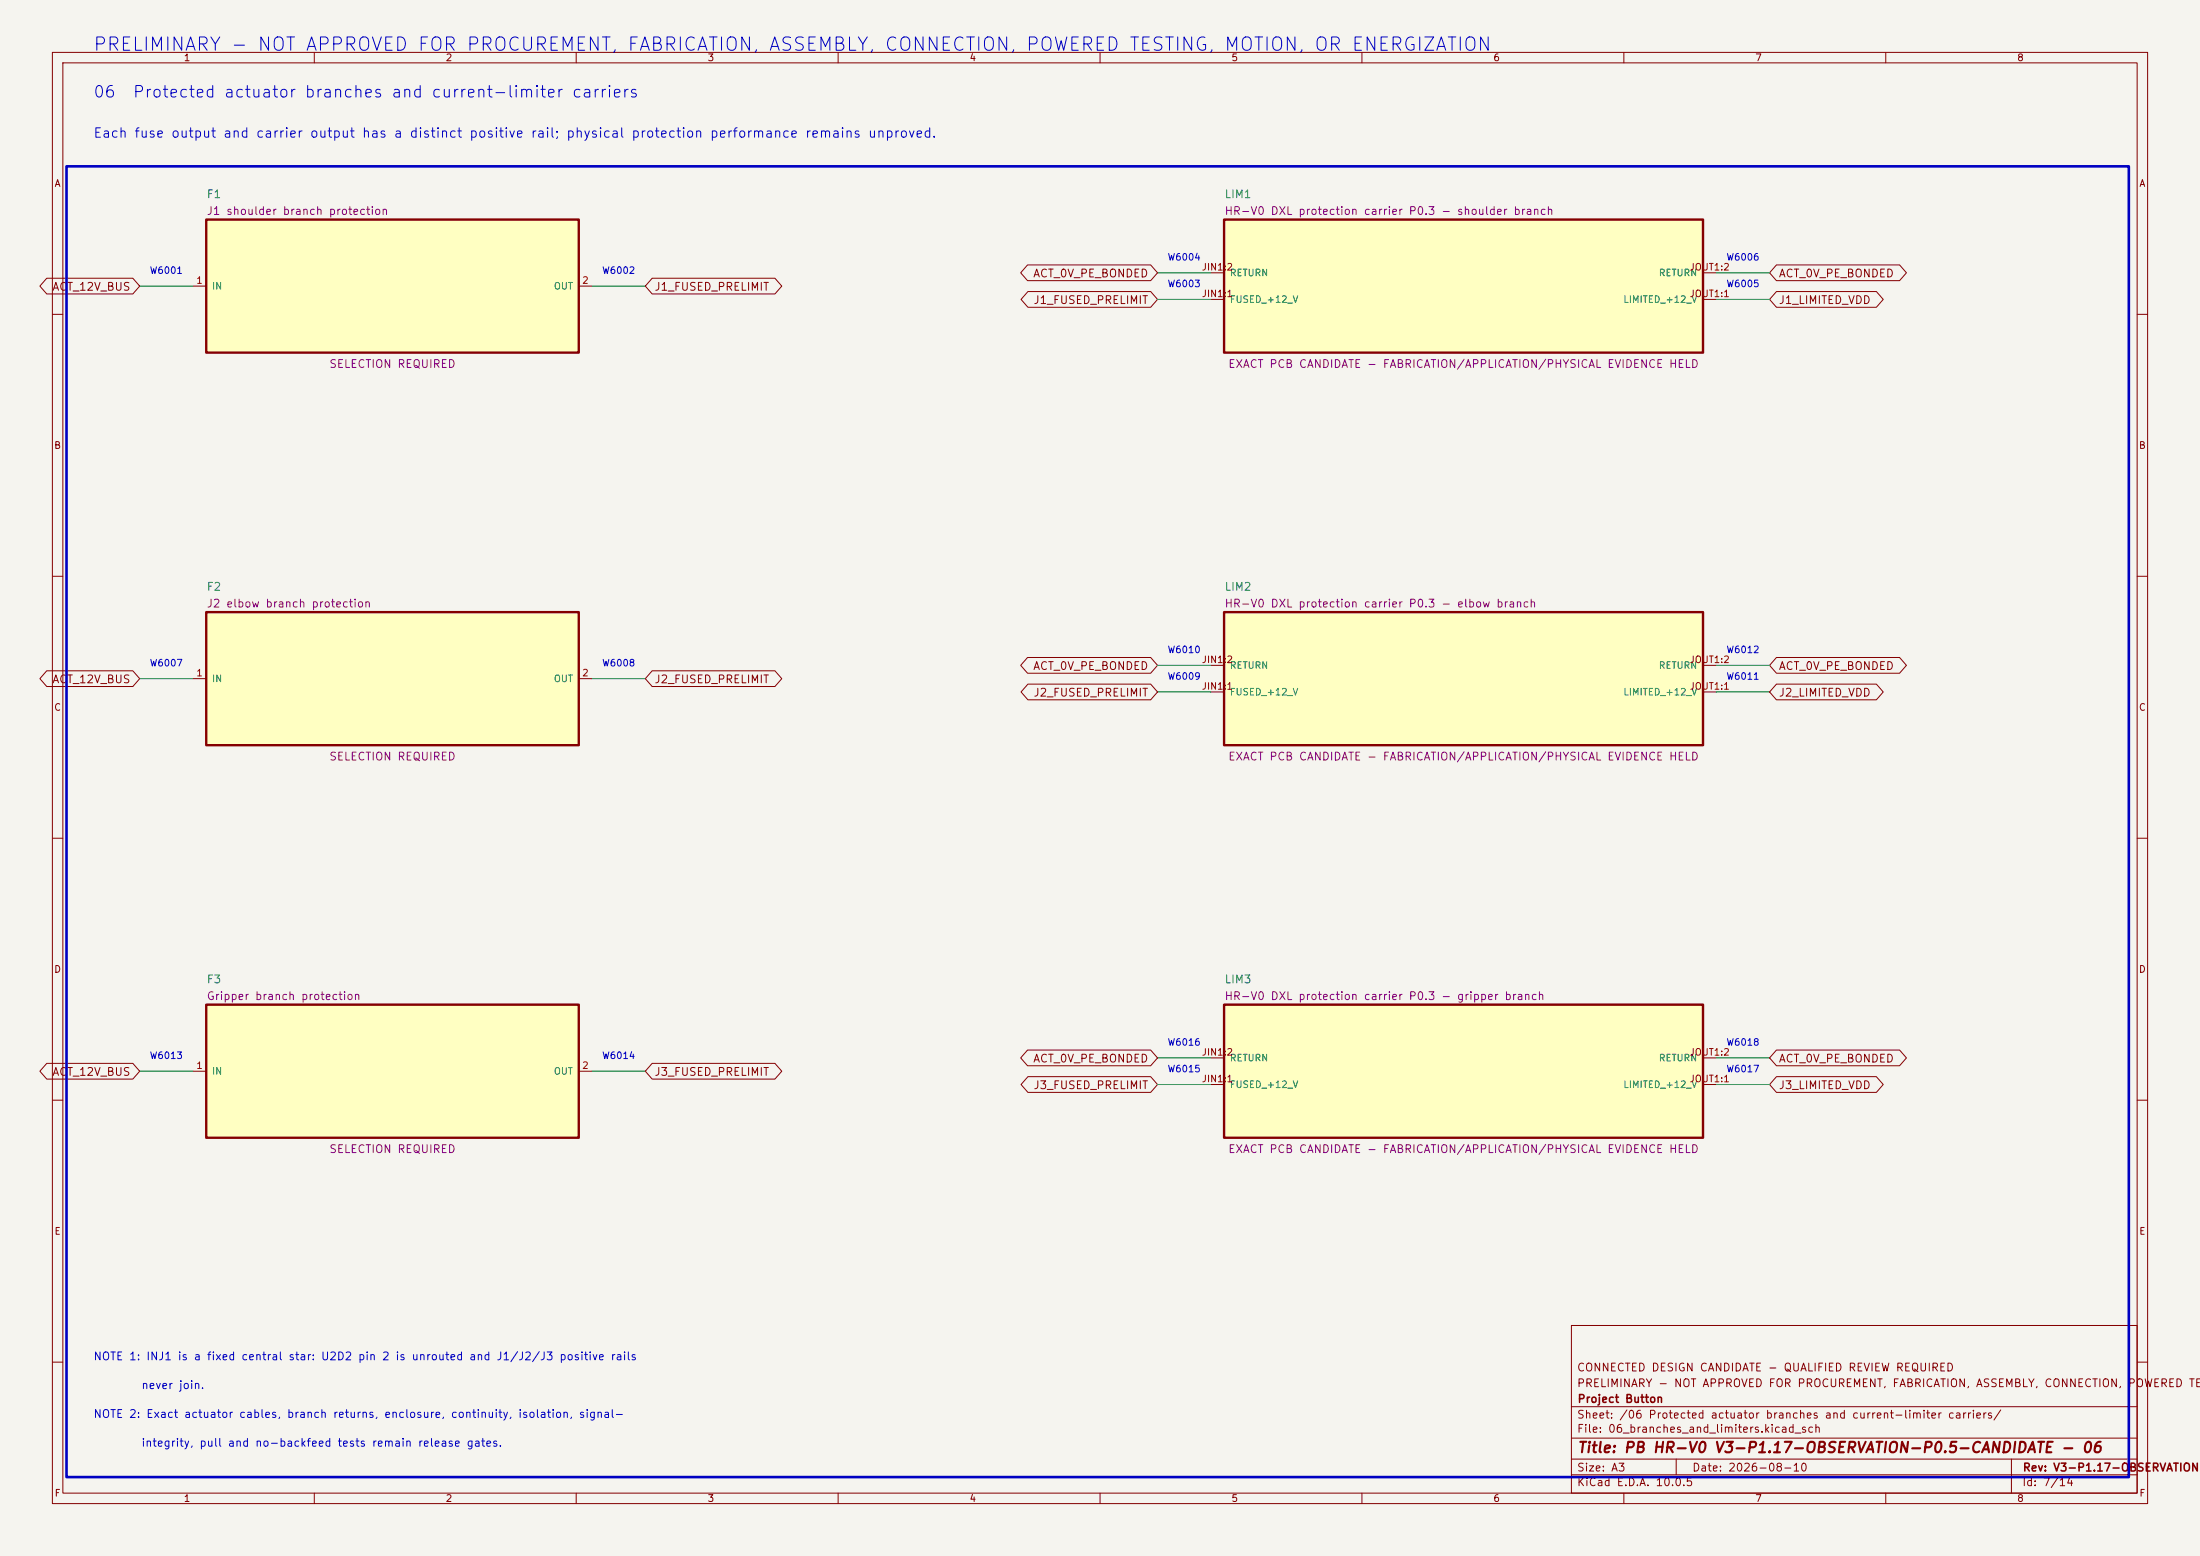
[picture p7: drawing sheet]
(kicad_sch
 (version 20250114) (generator "eeschema") (generator_version "10.0") (paper "A3")
 (title_block (title "PB HR-V0 V3-P1.17-OBSERVATION-P0.5-CANDIDATE - 06") (date "2026-08-10") (rev "V3-P1.17-OBSERVATION-P0.5-CANDIDATE")
  (company "Project Button") (comment 1 "PRELIMINARY - NOT APPROVED FOR PROCUREMENT, FABRICATION, ASSEMBLY, CONNECTION, POWERED TESTING, MOTION, OR ENERGIZATION") (comment 2 "CONNECTED DESIGN CANDIDATE - QUALIFIED REVIEW REQUIRED"))
 (lib_symbols (symbol "PBV3:F1"
   (pin_names (offset 1.016)) (exclude_from_sim no) (in_bom yes) (on_board yes)
   (property "Reference" "F1" (at -35.56 -16.70 0) (effects (font (size 1.50 1.50)) (justify left bottom)))
   (property "Value" "J1 shoulder branch protection" (at 0.00 0.00 0) (effects (font (size 1.50 1.50)) (hide yes)))
   (property "Footprint" "" (at 0.00 0.00 0) (effects (font (size 1.50 1.50)) (hide yes)))
   (property "Datasheet" "" (at 0.00 0.00 0) (effects (font (size 1.50 1.50)) (hide yes)))
   (property "Description" "R36 proposes 5025 block plus ATOF family only. XM540 4.4 A stall versus JST EH 3 A series basis is unresolved; rating and all physical evidence remain open." (at 0.00 0.00 0) (effects (font (size 1.50 1.50)) (hide yes)))
   (property "Status" "SELECTION REQUIRED" (at 0.00 15.70 0) (effects (font (size 1.50 1.50)) (justify bottom)))
   (property "Evidence" "" (at 0.00 0.00 0) (effects (font (size 1.50 1.50)) (hide yes)))
   (property "Display" "J1 shoulder branch protection" (at -35.56 -13.50 0) (effects (font (size 1.50 1.50)) (justify left bottom)))
   (symbol "F1_0_1"
    (rectangle (start -35.56 -12.70) (end 35.56 12.70) (stroke (width 0.45) (type solid)) (fill (type background))))
   (symbol "F1_1_1" (pin passive line (at -38.10 0.00 0) (length 2.54) (name "IN" (effects (font (size 1.27 1.27)))) (number "1" (effects (font (size 1.27 1.27))))) (pin passive line (at 38.10 0.00 180) (length 2.54) (name "OUT" (effects (font (size 1.27 1.27)))) (number "2" (effects (font (size 1.27 1.27))))))
   (embedded_fonts no))
(symbol "PBV3:LIM1"
   (pin_names (offset 1.016)) (exclude_from_sim no) (in_bom yes) (on_board yes)
   (property "Reference" "LIM1" (at -45.72 -16.70 0) (effects (font (size 1.50 1.50)) (justify left bottom)))
   (property "Value" "HR-V0 DXL protection carrier P0.3 - shoulder branch" (at 0.00 0.00 0) (effects (font (size 1.50 1.50)) (hide yes)))
   (property "Footprint" "" (at 0.00 0.00 0) (effects (font (size 1.50 1.50)) (hide yes)))
   (property "Datasheet" "" (at 0.00 0.00 0) (effects (font (size 1.50 1.50)) (hide yes)))
   (property "Description" "P0.3 native carrier candidate only. Forward-current, reverse-energy, thermal, harness, DFM, first-article, fault and qualified-review evidence remain open; no safety credit." (at 0.00 0.00 0) (effects (font (size 1.50 1.50)) (hide yes)))
   (property "Status" "EXACT PCB CANDIDATE - FABRICATION/APPLICATION/PHYSICAL EVIDENCE HELD" (at 0.00 15.70 0) (effects (font (size 1.50 1.50)) (justify bottom)))
   (property "Evidence" "" (at 0.00 0.00 0) (effects (font (size 1.50 1.50)) (hide yes)))
   (property "Display" "HR-V0 DXL protection carrier P0.3 - shoulder branch" (at -45.72 -13.50 0) (effects (font (size 1.50 1.50)) (justify left bottom)))
   (symbol "LIM1_0_1"
    (rectangle (start -45.72 -12.70) (end 45.72 12.70) (stroke (width 0.45) (type solid)) (fill (type background))))
   (symbol "LIM1_1_1" (pin passive line (at -48.26 -2.54 0) (length 2.54) (name "FUSED +12 V" (effects (font (size 1.27 1.27)))) (number "JIN1:1" (effects (font (size 1.27 1.27))))) (pin passive line (at -48.26 2.54 0) (length 2.54) (name "RETURN" (effects (font (size 1.27 1.27)))) (number "JIN1:2" (effects (font (size 1.27 1.27))))) (pin passive line (at 48.26 -2.54 180) (length 2.54) (name "LIMITED +12 V" (effects (font (size 1.27 1.27)))) (number "JOUT1:1" (effects (font (size 1.27 1.27))))) (pin passive line (at 48.26 2.54 180) (length 2.54) (name "RETURN" (effects (font (size 1.27 1.27)))) (number "JOUT1:2" (effects (font (size 1.27 1.27))))))
   (embedded_fonts no))
(symbol "PBV3:F2"
   (pin_names (offset 1.016)) (exclude_from_sim no) (in_bom yes) (on_board yes)
   (property "Reference" "F2" (at -35.56 -16.70 0) (effects (font (size 1.50 1.50)) (justify left bottom)))
   (property "Value" "J2 elbow branch protection" (at 0.00 0.00 0) (effects (font (size 1.50 1.50)) (hide yes)))
   (property "Footprint" "" (at 0.00 0.00 0) (effects (font (size 1.50 1.50)) (hide yes)))
   (property "Datasheet" "" (at 0.00 0.00 0) (effects (font (size 1.50 1.50)) (hide yes)))
   (property "Description" "Same R36 candidate hardware and XM540/JST connector-limit conflict as F1." (at 0.00 0.00 0) (effects (font (size 1.50 1.50)) (hide yes)))
   (property "Status" "SELECTION REQUIRED" (at 0.00 15.70 0) (effects (font (size 1.50 1.50)) (justify bottom)))
   (property "Evidence" "" (at 0.00 0.00 0) (effects (font (size 1.50 1.50)) (hide yes)))
   (property "Display" "J2 elbow branch protection" (at -35.56 -13.50 0) (effects (font (size 1.50 1.50)) (justify left bottom)))
   (symbol "F2_0_1"
    (rectangle (start -35.56 -12.70) (end 35.56 12.70) (stroke (width 0.45) (type solid)) (fill (type background))))
   (symbol "F2_1_1" (pin passive line (at -38.10 0.00 0) (length 2.54) (name "IN" (effects (font (size 1.27 1.27)))) (number "1" (effects (font (size 1.27 1.27))))) (pin passive line (at 38.10 0.00 180) (length 2.54) (name "OUT" (effects (font (size 1.27 1.27)))) (number "2" (effects (font (size 1.27 1.27))))))
   (embedded_fonts no))
(symbol "PBV3:LIM2"
   (pin_names (offset 1.016)) (exclude_from_sim no) (in_bom yes) (on_board yes)
   (property "Reference" "LIM2" (at -45.72 -16.70 0) (effects (font (size 1.50 1.50)) (justify left bottom)))
   (property "Value" "HR-V0 DXL protection carrier P0.3 - elbow branch" (at 0.00 0.00 0) (effects (font (size 1.50 1.50)) (hide yes)))
   (property "Footprint" "" (at 0.00 0.00 0) (effects (font (size 1.50 1.50)) (hide yes)))
   (property "Datasheet" "" (at 0.00 0.00 0) (effects (font (size 1.50 1.50)) (hide yes)))
   (property "Description" "Same P0.3 candidate and evidence boundary as LIM1." (at 0.00 0.00 0) (effects (font (size 1.50 1.50)) (hide yes)))
   (property "Status" "EXACT PCB CANDIDATE - FABRICATION/APPLICATION/PHYSICAL EVIDENCE HELD" (at 0.00 15.70 0) (effects (font (size 1.50 1.50)) (justify bottom)))
   (property "Evidence" "" (at 0.00 0.00 0) (effects (font (size 1.50 1.50)) (hide yes)))
   (property "Display" "HR-V0 DXL protection carrier P0.3 - elbow branch" (at -45.72 -13.50 0) (effects (font (size 1.50 1.50)) (justify left bottom)))
   (symbol "LIM2_0_1"
    (rectangle (start -45.72 -12.70) (end 45.72 12.70) (stroke (width 0.45) (type solid)) (fill (type background))))
   (symbol "LIM2_1_1" (pin passive line (at -48.26 -2.54 0) (length 2.54) (name "FUSED +12 V" (effects (font (size 1.27 1.27)))) (number "JIN1:1" (effects (font (size 1.27 1.27))))) (pin passive line (at -48.26 2.54 0) (length 2.54) (name "RETURN" (effects (font (size 1.27 1.27)))) (number "JIN1:2" (effects (font (size 1.27 1.27))))) (pin passive line (at 48.26 -2.54 180) (length 2.54) (name "LIMITED +12 V" (effects (font (size 1.27 1.27)))) (number "JOUT1:1" (effects (font (size 1.27 1.27))))) (pin passive line (at 48.26 2.54 180) (length 2.54) (name "RETURN" (effects (font (size 1.27 1.27)))) (number "JOUT1:2" (effects (font (size 1.27 1.27))))))
   (embedded_fonts no))
(symbol "PBV3:F3"
   (pin_names (offset 1.016)) (exclude_from_sim no) (in_bom yes) (on_board yes)
   (property "Reference" "F3" (at -35.56 -16.70 0) (effects (font (size 1.50 1.50)) (justify left bottom)))
   (property "Value" "Gripper branch protection" (at 0.00 0.00 0) (effects (font (size 1.50 1.50)) (hide yes)))
   (property "Footprint" "" (at 0.00 0.00 0) (effects (font (size 1.50 1.50)) (hide yes)))
   (property "Datasheet" "" (at 0.00 0.00 0) (effects (font (size 1.50 1.50)) (hide yes)))
   (property "Description" "R36 proposes 5025 block plus ATOF family only. XM430 stall screen is 2.3 A; exact cable, rating and coordination evidence remain open." (at 0.00 0.00 0) (effects (font (size 1.50 1.50)) (hide yes)))
   (property "Status" "SELECTION REQUIRED" (at 0.00 15.70 0) (effects (font (size 1.50 1.50)) (justify bottom)))
   (property "Evidence" "" (at 0.00 0.00 0) (effects (font (size 1.50 1.50)) (hide yes)))
   (property "Display" "Gripper branch protection" (at -35.56 -13.50 0) (effects (font (size 1.50 1.50)) (justify left bottom)))
   (symbol "F3_0_1"
    (rectangle (start -35.56 -12.70) (end 35.56 12.70) (stroke (width 0.45) (type solid)) (fill (type background))))
   (symbol "F3_1_1" (pin passive line (at -38.10 0.00 0) (length 2.54) (name "IN" (effects (font (size 1.27 1.27)))) (number "1" (effects (font (size 1.27 1.27))))) (pin passive line (at 38.10 0.00 180) (length 2.54) (name "OUT" (effects (font (size 1.27 1.27)))) (number "2" (effects (font (size 1.27 1.27))))))
   (embedded_fonts no))
(symbol "PBV3:LIM3"
   (pin_names (offset 1.016)) (exclude_from_sim no) (in_bom yes) (on_board yes)
   (property "Reference" "LIM3" (at -45.72 -16.70 0) (effects (font (size 1.50 1.50)) (justify left bottom)))
   (property "Value" "HR-V0 DXL protection carrier P0.3 - gripper branch" (at 0.00 0.00 0) (effects (font (size 1.50 1.50)) (hide yes)))
   (property "Footprint" "" (at 0.00 0.00 0) (effects (font (size 1.50 1.50)) (hide yes)))
   (property "Datasheet" "" (at 0.00 0.00 0) (effects (font (size 1.50 1.50)) (hide yes)))
   (property "Description" "P0.3 G1 assembly variant remains an evaluation candidate; same evidence boundary as LIM1." (at 0.00 0.00 0) (effects (font (size 1.50 1.50)) (hide yes)))
   (property "Status" "EXACT PCB CANDIDATE - FABRICATION/APPLICATION/PHYSICAL EVIDENCE HELD" (at 0.00 15.70 0) (effects (font (size 1.50 1.50)) (justify bottom)))
   (property "Evidence" "" (at 0.00 0.00 0) (effects (font (size 1.50 1.50)) (hide yes)))
   (property "Display" "HR-V0 DXL protection carrier P0.3 - gripper branch" (at -45.72 -13.50 0) (effects (font (size 1.50 1.50)) (justify left bottom)))
   (symbol "LIM3_0_1"
    (rectangle (start -45.72 -12.70) (end 45.72 12.70) (stroke (width 0.45) (type solid)) (fill (type background))))
   (symbol "LIM3_1_1" (pin passive line (at -48.26 -2.54 0) (length 2.54) (name "FUSED +12 V" (effects (font (size 1.27 1.27)))) (number "JIN1:1" (effects (font (size 1.27 1.27))))) (pin passive line (at -48.26 2.54 0) (length 2.54) (name "RETURN" (effects (font (size 1.27 1.27)))) (number "JIN1:2" (effects (font (size 1.27 1.27))))) (pin passive line (at 48.26 -2.54 180) (length 2.54) (name "LIMITED +12 V" (effects (font (size 1.27 1.27)))) (number "JOUT1:1" (effects (font (size 1.27 1.27))))) (pin passive line (at 48.26 2.54 180) (length 2.54) (name "RETURN" (effects (font (size 1.27 1.27)))) (number "JOUT1:2" (effects (font (size 1.27 1.27))))))
   (embedded_fonts no)))
 (text "PRELIMINARY - NOT APPROVED FOR PROCUREMENT, FABRICATION, ASSEMBLY, CONNECTION, POWERED TESTING, MOTION, OR ENERGIZATION" (exclude_from_sim no) (at 17.78 10.16 0) (effects (font (size 2.54 2.54)) (justify left bottom))) (text "06  Protected actuator branches and current-limiter carriers" (exclude_from_sim no) (at 17.78 19.05 0) (effects (font (size 2.20 2.20)) (justify left bottom))) (text "Each fuse output and carrier output has a distinct positive rail; physical protection performance remains unproved." (exclude_from_sim no) (at 17.78 26.67 0) (effects (font (size 1.80 1.80)) (justify left bottom))) (rectangle (start 12.70 31.75) (end 406.40 281.94) (stroke (width 0.50) (type solid)) (fill (type none))) (wire (pts (xy 36.83 54.61) (xy 26.67 54.61)) (stroke (width 0) (type default)))
(global_label "ACT_12V_BUS" (shape bidirectional) (at 26.67 54.61 180) (fields_autoplaced yes) (effects (font (size 1.50 1.50)) (justify right))
    (property "Intersheetrefs" "${INTERSHEET_REFS}" (at 26.67 57.15 0) (effects (font (size 1.27 1.27)) (hide yes))))
(text "W6001" (exclude_from_sim no) (at 31.75 52.61 0) (effects (font (size 1.27 1.27)) (justify bottom)))
(wire (pts (xy 113.03 54.61) (xy 123.19 54.61)) (stroke (width 0) (type default)))
(global_label "J1_FUSED_PRELIMIT" (shape bidirectional) (at 123.19 54.61 0) (fields_autoplaced yes) (effects (font (size 1.50 1.50)) (justify left))
    (property "Intersheetrefs" "${INTERSHEET_REFS}" (at 123.19 57.15 0) (effects (font (size 1.27 1.27)) (hide yes))))
(text "W6002" (exclude_from_sim no) (at 118.11 52.61 0) (effects (font (size 1.27 1.27)) (justify bottom))) (wire (pts (xy 231.14 57.15) (xy 220.98 57.15)) (stroke (width 0) (type default)))
(global_label "J1_FUSED_PRELIMIT" (shape bidirectional) (at 220.98 57.15 180) (fields_autoplaced yes) (effects (font (size 1.50 1.50)) (justify right))
    (property "Intersheetrefs" "${INTERSHEET_REFS}" (at 220.98 59.69 0) (effects (font (size 1.27 1.27)) (hide yes))))
(text "W6003" (exclude_from_sim no) (at 226.06 55.15 0) (effects (font (size 1.27 1.27)) (justify bottom)))
(wire (pts (xy 231.14 52.07) (xy 220.98 52.07)) (stroke (width 0) (type default)))
(global_label "ACT_0V_PE_BONDED" (shape bidirectional) (at 220.98 52.07 180) (fields_autoplaced yes) (effects (font (size 1.50 1.50)) (justify right))
    (property "Intersheetrefs" "${INTERSHEET_REFS}" (at 220.98 54.61 0) (effects (font (size 1.27 1.27)) (hide yes))))
(text "W6004" (exclude_from_sim no) (at 226.06 50.07 0) (effects (font (size 1.27 1.27)) (justify bottom)))
(wire (pts (xy 327.66 57.15) (xy 337.82 57.15)) (stroke (width 0) (type default)))
(global_label "J1_LIMITED_VDD" (shape bidirectional) (at 337.82 57.15 0) (fields_autoplaced yes) (effects (font (size 1.50 1.50)) (justify left))
    (property "Intersheetrefs" "${INTERSHEET_REFS}" (at 337.82 59.69 0) (effects (font (size 1.27 1.27)) (hide yes))))
(text "W6005" (exclude_from_sim no) (at 332.74 55.15 0) (effects (font (size 1.27 1.27)) (justify bottom)))
(wire (pts (xy 327.66 52.07) (xy 337.82 52.07)) (stroke (width 0) (type default)))
(global_label "ACT_0V_PE_BONDED" (shape bidirectional) (at 337.82 52.07 0) (fields_autoplaced yes) (effects (font (size 1.50 1.50)) (justify left))
    (property "Intersheetrefs" "${INTERSHEET_REFS}" (at 337.82 54.61 0) (effects (font (size 1.27 1.27)) (hide yes))))
(text "W6006" (exclude_from_sim no) (at 332.74 50.07 0) (effects (font (size 1.27 1.27)) (justify bottom))) (wire (pts (xy 36.83 129.54) (xy 26.67 129.54)) (stroke (width 0) (type default)))
(global_label "ACT_12V_BUS" (shape bidirectional) (at 26.67 129.54 180) (fields_autoplaced yes) (effects (font (size 1.50 1.50)) (justify right))
    (property "Intersheetrefs" "${INTERSHEET_REFS}" (at 26.67 132.08 0) (effects (font (size 1.27 1.27)) (hide yes))))
(text "W6007" (exclude_from_sim no) (at 31.75 127.54 0) (effects (font (size 1.27 1.27)) (justify bottom)))
(wire (pts (xy 113.03 129.54) (xy 123.19 129.54)) (stroke (width 0) (type default)))
(global_label "J2_FUSED_PRELIMIT" (shape bidirectional) (at 123.19 129.54 0) (fields_autoplaced yes) (effects (font (size 1.50 1.50)) (justify left))
    (property "Intersheetrefs" "${INTERSHEET_REFS}" (at 123.19 132.08 0) (effects (font (size 1.27 1.27)) (hide yes))))
(text "W6008" (exclude_from_sim no) (at 118.11 127.54 0) (effects (font (size 1.27 1.27)) (justify bottom))) (wire (pts (xy 231.14 132.08) (xy 220.98 132.08)) (stroke (width 0) (type default)))
(global_label "J2_FUSED_PRELIMIT" (shape bidirectional) (at 220.98 132.08 180) (fields_autoplaced yes) (effects (font (size 1.50 1.50)) (justify right))
    (property "Intersheetrefs" "${INTERSHEET_REFS}" (at 220.98 134.62 0) (effects (font (size 1.27 1.27)) (hide yes))))
(text "W6009" (exclude_from_sim no) (at 226.06 130.08 0) (effects (font (size 1.27 1.27)) (justify bottom)))
(wire (pts (xy 231.14 127.00) (xy 220.98 127.00)) (stroke (width 0) (type default)))
(global_label "ACT_0V_PE_BONDED" (shape bidirectional) (at 220.98 127.00 180) (fields_autoplaced yes) (effects (font (size 1.50 1.50)) (justify right))
    (property "Intersheetrefs" "${INTERSHEET_REFS}" (at 220.98 129.54 0) (effects (font (size 1.27 1.27)) (hide yes))))
(text "W6010" (exclude_from_sim no) (at 226.06 125.00 0) (effects (font (size 1.27 1.27)) (justify bottom)))
(wire (pts (xy 327.66 132.08) (xy 337.82 132.08)) (stroke (width 0) (type default)))
(global_label "J2_LIMITED_VDD" (shape bidirectional) (at 337.82 132.08 0) (fields_autoplaced yes) (effects (font (size 1.50 1.50)) (justify left))
    (property "Intersheetrefs" "${INTERSHEET_REFS}" (at 337.82 134.62 0) (effects (font (size 1.27 1.27)) (hide yes))))
(text "W6011" (exclude_from_sim no) (at 332.74 130.08 0) (effects (font (size 1.27 1.27)) (justify bottom)))
(wire (pts (xy 327.66 127.00) (xy 337.82 127.00)) (stroke (width 0) (type default)))
(global_label "ACT_0V_PE_BONDED" (shape bidirectional) (at 337.82 127.00 0) (fields_autoplaced yes) (effects (font (size 1.50 1.50)) (justify left))
    (property "Intersheetrefs" "${INTERSHEET_REFS}" (at 337.82 129.54 0) (effects (font (size 1.27 1.27)) (hide yes))))
(text "W6012" (exclude_from_sim no) (at 332.74 125.00 0) (effects (font (size 1.27 1.27)) (justify bottom))) (wire (pts (xy 36.83 204.47) (xy 26.67 204.47)) (stroke (width 0) (type default)))
(global_label "ACT_12V_BUS" (shape bidirectional) (at 26.67 204.47 180) (fields_autoplaced yes) (effects (font (size 1.50 1.50)) (justify right))
    (property "Intersheetrefs" "${INTERSHEET_REFS}" (at 26.67 207.01 0) (effects (font (size 1.27 1.27)) (hide yes))))
(text "W6013" (exclude_from_sim no) (at 31.75 202.47 0) (effects (font (size 1.27 1.27)) (justify bottom)))
(wire (pts (xy 113.03 204.47) (xy 123.19 204.47)) (stroke (width 0) (type default)))
(global_label "J3_FUSED_PRELIMIT" (shape bidirectional) (at 123.19 204.47 0) (fields_autoplaced yes) (effects (font (size 1.50 1.50)) (justify left))
    (property "Intersheetrefs" "${INTERSHEET_REFS}" (at 123.19 207.01 0) (effects (font (size 1.27 1.27)) (hide yes))))
(text "W6014" (exclude_from_sim no) (at 118.11 202.47 0) (effects (font (size 1.27 1.27)) (justify bottom))) (wire (pts (xy 231.14 207.01) (xy 220.98 207.01)) (stroke (width 0) (type default)))
(global_label "J3_FUSED_PRELIMIT" (shape bidirectional) (at 220.98 207.01 180) (fields_autoplaced yes) (effects (font (size 1.50 1.50)) (justify right))
    (property "Intersheetrefs" "${INTERSHEET_REFS}" (at 220.98 209.55 0) (effects (font (size 1.27 1.27)) (hide yes))))
(text "W6015" (exclude_from_sim no) (at 226.06 205.01 0) (effects (font (size 1.27 1.27)) (justify bottom)))
(wire (pts (xy 231.14 201.93) (xy 220.98 201.93)) (stroke (width 0) (type default)))
(global_label "ACT_0V_PE_BONDED" (shape bidirectional) (at 220.98 201.93 180) (fields_autoplaced yes) (effects (font (size 1.50 1.50)) (justify right))
    (property "Intersheetrefs" "${INTERSHEET_REFS}" (at 220.98 204.47 0) (effects (font (size 1.27 1.27)) (hide yes))))
(text "W6016" (exclude_from_sim no) (at 226.06 199.93 0) (effects (font (size 1.27 1.27)) (justify bottom)))
(wire (pts (xy 327.66 207.01) (xy 337.82 207.01)) (stroke (width 0) (type default)))
(global_label "J3_LIMITED_VDD" (shape bidirectional) (at 337.82 207.01 0) (fields_autoplaced yes) (effects (font (size 1.50 1.50)) (justify left))
    (property "Intersheetrefs" "${INTERSHEET_REFS}" (at 337.82 209.55 0) (effects (font (size 1.27 1.27)) (hide yes))))
(text "W6017" (exclude_from_sim no) (at 332.74 205.01 0) (effects (font (size 1.27 1.27)) (justify bottom)))
(wire (pts (xy 327.66 201.93) (xy 337.82 201.93)) (stroke (width 0) (type default)))
(global_label "ACT_0V_PE_BONDED" (shape bidirectional) (at 337.82 201.93 0) (fields_autoplaced yes) (effects (font (size 1.50 1.50)) (justify left))
    (property "Intersheetrefs" "${INTERSHEET_REFS}" (at 337.82 204.47 0) (effects (font (size 1.27 1.27)) (hide yes))))
(text "W6018" (exclude_from_sim no) (at 332.74 199.93 0) (effects (font (size 1.27 1.27)) (justify bottom))) (text "NOTE 1: INJ1 is a fixed central star: U2D2 pin 2 is unrouted and J1/J2/J3 positive rails" (exclude_from_sim no) (at 17.78 260.00 0) (effects (font (size 1.50 1.50)) (justify left bottom))) (text "        never join." (exclude_from_sim no) (at 17.78 265.50 0) (effects (font (size 1.50 1.50)) (justify left bottom))) (text "NOTE 2: Exact actuator cables, branch returns, enclosure, continuity, isolation, signal-" (exclude_from_sim no) (at 17.78 271.00 0) (effects (font (size 1.50 1.50)) (justify left bottom))) (text "        integrity, pull and no-backfeed tests remain release gates." (exclude_from_sim no) (at 17.78 276.50 0) (effects (font (size 1.50 1.50)) (justify left bottom)))
 (symbol
   (lib_id "PBV3:F1") (at 74.93 54.61 0) (unit 1) (exclude_from_sim no) (in_bom yes) (on_board yes) (dnp no)
   (property "Reference" "F1" (at 39.37 37.91 0) (effects (font (size 1.50 1.50)) (justify left bottom)))
   (property "Value" "J1 shoulder branch protection" (at 74.93 54.61 0) (effects (font (size 1.50 1.50)) (hide yes)))
   (property "Footprint" "" (at 74.93 54.61 0) (effects (font (size 1.50 1.50)) (hide yes)))
   (property "Datasheet" "" (at 74.93 54.61 0) (effects (font (size 1.50 1.50)) (hide yes)))
   (property "Description" "R36 proposes 5025 block plus ATOF family only. XM540 4.4 A stall versus JST EH 3 A series basis is unresolved; rating and all physical evidence remain open." (at 74.93 54.61 0) (effects (font (size 1.50 1.50)) (hide yes)))
   (property "Status" "SELECTION REQUIRED" (at 74.93 70.31 0) (effects (font (size 1.50 1.50)) (justify bottom)))
   (property "Evidence" "" (at 74.93 54.61 0) (effects (font (size 1.50 1.50)) (hide yes)))
   (property "Display" "J1 shoulder branch protection" (at 39.37 41.11 0) (effects (font (size 1.50 1.50)) (justify left bottom))) (pin "1") (pin "2"))
(symbol
   (lib_id "PBV3:LIM1") (at 279.40 54.61 0) (unit 1) (exclude_from_sim no) (in_bom yes) (on_board yes) (dnp no)
   (property "Reference" "LIM1" (at 233.68 37.91 0) (effects (font (size 1.50 1.50)) (justify left bottom)))
   (property "Value" "HR-V0 DXL protection carrier P0.3 - shoulder branch" (at 279.40 54.61 0) (effects (font (size 1.50 1.50)) (hide yes)))
   (property "Footprint" "" (at 279.40 54.61 0) (effects (font (size 1.50 1.50)) (hide yes)))
   (property "Datasheet" "" (at 279.40 54.61 0) (effects (font (size 1.50 1.50)) (hide yes)))
   (property "Description" "P0.3 native carrier candidate only. Forward-current, reverse-energy, thermal, harness, DFM, first-article, fault and qualified-review evidence remain open; no safety credit." (at 279.40 54.61 0) (effects (font (size 1.50 1.50)) (hide yes)))
   (property "Status" "EXACT PCB CANDIDATE - FABRICATION/APPLICATION/PHYSICAL EVIDENCE HELD" (at 279.40 70.31 0) (effects (font (size 1.50 1.50)) (justify bottom)))
   (property "Evidence" "" (at 279.40 54.61 0) (effects (font (size 1.50 1.50)) (hide yes)))
   (property "Display" "HR-V0 DXL protection carrier P0.3 - shoulder branch" (at 233.68 41.11 0) (effects (font (size 1.50 1.50)) (justify left bottom))) (pin "JIN1:1") (pin "JIN1:2") (pin "JOUT1:1") (pin "JOUT1:2"))
(symbol
   (lib_id "PBV3:F2") (at 74.93 129.54 0) (unit 1) (exclude_from_sim no) (in_bom yes) (on_board yes) (dnp no)
   (property "Reference" "F2" (at 39.37 112.84 0) (effects (font (size 1.50 1.50)) (justify left bottom)))
   (property "Value" "J2 elbow branch protection" (at 74.93 129.54 0) (effects (font (size 1.50 1.50)) (hide yes)))
   (property "Footprint" "" (at 74.93 129.54 0) (effects (font (size 1.50 1.50)) (hide yes)))
   (property "Datasheet" "" (at 74.93 129.54 0) (effects (font (size 1.50 1.50)) (hide yes)))
   (property "Description" "Same R36 candidate hardware and XM540/JST connector-limit conflict as F1." (at 74.93 129.54 0) (effects (font (size 1.50 1.50)) (hide yes)))
   (property "Status" "SELECTION REQUIRED" (at 74.93 145.24 0) (effects (font (size 1.50 1.50)) (justify bottom)))
   (property "Evidence" "" (at 74.93 129.54 0) (effects (font (size 1.50 1.50)) (hide yes)))
   (property "Display" "J2 elbow branch protection" (at 39.37 116.04 0) (effects (font (size 1.50 1.50)) (justify left bottom))) (pin "1") (pin "2"))
(symbol
   (lib_id "PBV3:LIM2") (at 279.40 129.54 0) (unit 1) (exclude_from_sim no) (in_bom yes) (on_board yes) (dnp no)
   (property "Reference" "LIM2" (at 233.68 112.84 0) (effects (font (size 1.50 1.50)) (justify left bottom)))
   (property "Value" "HR-V0 DXL protection carrier P0.3 - elbow branch" (at 279.40 129.54 0) (effects (font (size 1.50 1.50)) (hide yes)))
   (property "Footprint" "" (at 279.40 129.54 0) (effects (font (size 1.50 1.50)) (hide yes)))
   (property "Datasheet" "" (at 279.40 129.54 0) (effects (font (size 1.50 1.50)) (hide yes)))
   (property "Description" "Same P0.3 candidate and evidence boundary as LIM1." (at 279.40 129.54 0) (effects (font (size 1.50 1.50)) (hide yes)))
   (property "Status" "EXACT PCB CANDIDATE - FABRICATION/APPLICATION/PHYSICAL EVIDENCE HELD" (at 279.40 145.24 0) (effects (font (size 1.50 1.50)) (justify bottom)))
   (property "Evidence" "" (at 279.40 129.54 0) (effects (font (size 1.50 1.50)) (hide yes)))
   (property "Display" "HR-V0 DXL protection carrier P0.3 - elbow branch" (at 233.68 116.04 0) (effects (font (size 1.50 1.50)) (justify left bottom))) (pin "JIN1:1") (pin "JIN1:2") (pin "JOUT1:1") (pin "JOUT1:2"))
(symbol
   (lib_id "PBV3:F3") (at 74.93 204.47 0) (unit 1) (exclude_from_sim no) (in_bom yes) (on_board yes) (dnp no)
   (property "Reference" "F3" (at 39.37 187.77 0) (effects (font (size 1.50 1.50)) (justify left bottom)))
   (property "Value" "Gripper branch protection" (at 74.93 204.47 0) (effects (font (size 1.50 1.50)) (hide yes)))
   (property "Footprint" "" (at 74.93 204.47 0) (effects (font (size 1.50 1.50)) (hide yes)))
   (property "Datasheet" "" (at 74.93 204.47 0) (effects (font (size 1.50 1.50)) (hide yes)))
   (property "Description" "R36 proposes 5025 block plus ATOF family only. XM430 stall screen is 2.3 A; exact cable, rating and coordination evidence remain open." (at 74.93 204.47 0) (effects (font (size 1.50 1.50)) (hide yes)))
   (property "Status" "SELECTION REQUIRED" (at 74.93 220.17 0) (effects (font (size 1.50 1.50)) (justify bottom)))
   (property "Evidence" "" (at 74.93 204.47 0) (effects (font (size 1.50 1.50)) (hide yes)))
   (property "Display" "Gripper branch protection" (at 39.37 190.97 0) (effects (font (size 1.50 1.50)) (justify left bottom))) (pin "1") (pin "2"))
(symbol
   (lib_id "PBV3:LIM3") (at 279.40 204.47 0) (unit 1) (exclude_from_sim no) (in_bom yes) (on_board yes) (dnp no)
   (property "Reference" "LIM3" (at 233.68 187.77 0) (effects (font (size 1.50 1.50)) (justify left bottom)))
   (property "Value" "HR-V0 DXL protection carrier P0.3 - gripper branch" (at 279.40 204.47 0) (effects (font (size 1.50 1.50)) (hide yes)))
   (property "Footprint" "" (at 279.40 204.47 0) (effects (font (size 1.50 1.50)) (hide yes)))
   (property "Datasheet" "" (at 279.40 204.47 0) (effects (font (size 1.50 1.50)) (hide yes)))
   (property "Description" "P0.3 G1 assembly variant remains an evaluation candidate; same evidence boundary as LIM1." (at 279.40 204.47 0) (effects (font (size 1.50 1.50)) (hide yes)))
   (property "Status" "EXACT PCB CANDIDATE - FABRICATION/APPLICATION/PHYSICAL EVIDENCE HELD" (at 279.40 220.17 0) (effects (font (size 1.50 1.50)) (justify bottom)))
   (property "Evidence" "" (at 279.40 204.47 0) (effects (font (size 1.50 1.50)) (hide yes)))
   (property "Display" "HR-V0 DXL protection carrier P0.3 - gripper branch" (at 233.68 190.97 0) (effects (font (size 1.50 1.50)) (justify left bottom))) (pin "JIN1:1") (pin "JIN1:2") (pin "JOUT1:1") (pin "JOUT1:2"))
 (embedded_fonts no))
